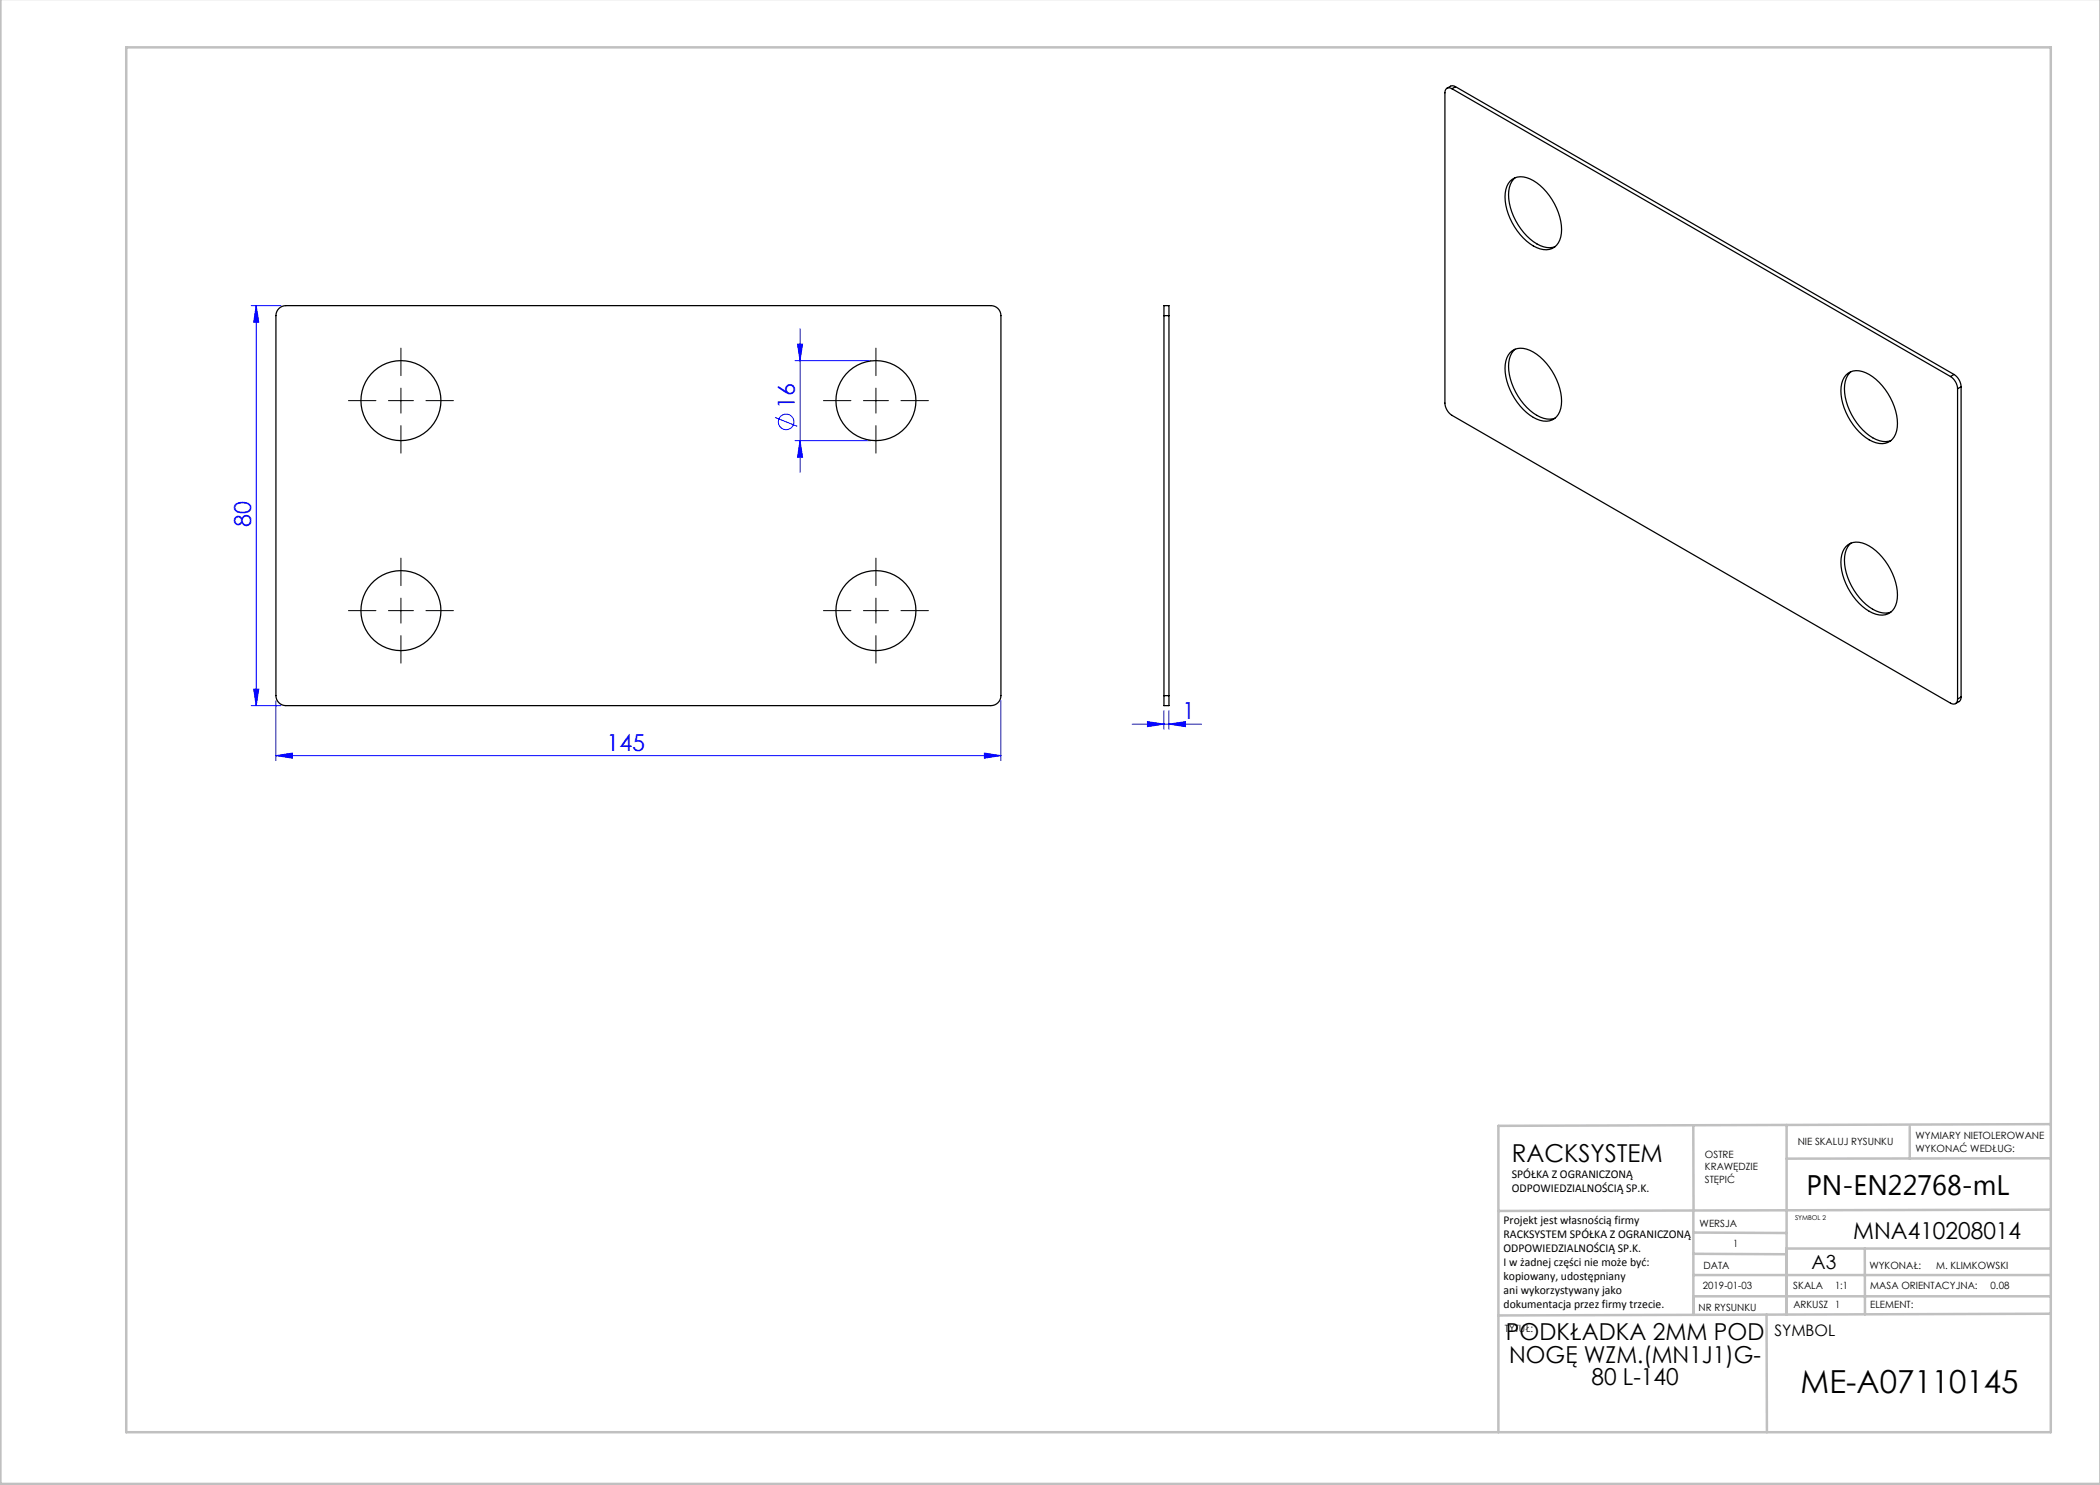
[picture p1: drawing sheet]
<svg xmlns="http://www.w3.org/2000/svg" width="420mm" height="297mm" viewBox="0 0 420 297" stroke-linecap="round" stroke-linejoin="round" font-family="sans-serif">
<g fill="none" stroke="#00f" stroke-width=".2">
<path d="M50.2 61.1h6M51.2 61.1l.6 3.3h-1.1zM51.2 61.1v80M159 72.1h15.2M159.5 68.8h1l-.5 3.3zM160 65.8v28.7M155 83.5l4.5 1.8M159 88.1h15.2M160 88.1l.5 3.3h-1zM50.7 137.8h1.1l-.6 3.3zM50.2 141.1h6M55.2 151.1l3.3-.5v1z"/>
<path d="M55.2 140.1v12M55.2 151.1h145M196.9 150.6l3.3 .5-3.3 .5zM200.2 140.1v12M226.4 144.8h13.9M229.5 144.3l3.3 .5-3.3 .5zM232.8 142.1v3.7M233.8 144.8l3.3-.5v1zM233.8 142.1v3.7"/>
<circle cx="157.2" cy="84.4" r="1.56"/>
</g>
<g fill="none" stroke="#c0c0c0" stroke-width=".5">
<path d="M.1 -.1v296.9h419.9M25.2 9.5h385v276.9h-385zM338.7 225.2v16.9M357.3 225v37.9M382 225.4v6.3M410.1 224.8l-110.4 .4v61.2M410.1 231.7h-52.8M338.7 259.3h71.5M338.7 255h71.5M338.7 250.8l18.6 .1M338.7 246.5l18.6 .1M338.7 242.1v20.9"/>
<path d="M373 249.7v13.2M410.1 241.9l-110.4 .3M410.2 249.7h-52.9v13.2M353.3 262.9l.1 23.5M410.2 262.7l-110.5 .4"/>
</g>
<g fill="none" stroke="#000" stroke-width=".2">
<path d="M80.2 69.6v5.5M80.2 77.6v5M175.2 69.6v5.5M175.2 77.6v5M69.7 80.1h5.5M77.7 80.1h5M80.2 85.1v5.5M85.2 80.1h5.5M164.7 80.1h5.5M172.7 80.1h5M175.2 85.1v5.5M180.2 80.1h5.5"/>
<path d="M80.2 111.6v5.5M80.2 119.6v5M175.2 111.6v5.5M175.2 119.6v5M69.7 122.1h5.5M77.7 122.1h5M80.2 127.1v5.5M85.2 122.1h5.5M164.7 122.1h5.5M172.7 122.1h5M175.2 127.1v5.5M180.2 122.1h5.5"/>
</g>
<g fill="#00f">
<path d="M55.2 151.1l3.3-.5v1zM196.9 150.6l3.3 .5-3.3 .5zM229.5 144.3l3.3 .5-3.3 .5zM233.8 144.8l3.3-.5v1z"/>
<path d="M50.7 137.8h1.1l-.6 3.3zM51.2 61.1l.6 3.3h-1.1z"/>
<path d="M159.5 68.8h1l-.5 3.3zM160 88.1l.5 3.3h-1z"/>
</g>
<g fill="none" stroke="#000" stroke-width=".25">
<path d="M290.4 17.7a.86 .86 0 0 0-1-.1 .86 .86 0 0 0-.4 1v62a3.1 3.1 0 0 0 1.4 2.5l99.7 57.5a.86 .86 0 0 0 1 .1 .86 .86 0 0 0 .4-.9M290.4 17.7l99.7 57.6M291.1 17.3l-.8-.1-.9 .4M291.1 17.3l-.7 .4M291.1 17.3l99.7 57.6M302 36.3a3.6 3.6 0 0 1 4.7-.2 12.3 12.3 0 0 1 5.6 10.6 3.2 3.2 0 0 1-5 2.8 12.1 12.1 0 0 1-6.3-10.9 4.2 4.2 0 0 1 1-2.3zM303 35.5a5.1 5.1 0 0 0-1.1 5.1 12.3 12.3 0 0 0 6.1 8.5 4 4 0 0 0 3 .2M55.8 61.7a2 2 0 0 1 1.4-.6h141a2 2 0 0 1 2 2v76a2 2 0 0 1-2 2h-141a2 2 0 0 1-2-2v-76a2 2 0 0 1 .6-1.4zM232.8 63.1v-2h1v2M232.8 63.1h1M232.8 63.1v76M233.8 63.1v76"/>
<path d="M302 70.5a3.6 3.6 0 0 1 4.7-.1 12.3 12.3 0 0 1 5.6 10.6 3.2 3.2 0 0 1-5 2.8 12.1 12.1 0 0 1-6.3-10.9 4.2 4.2 0 0 1 1-2.4zM303 69.8a5.1 5.1 0 0 0-1.1 5.1 12.3 12.3 0 0 0 6.1 8.5 4 4 0 0 0 3 .2M369.2 75a3.6 3.6 0 0 1 4.6-.1 12.3 12.3 0 0 1 5.7 10.6 3.2 3.2 0 0 1-5 2.8 12.1 12.1 0 0 1-6.3-10.9 4.1 4.1 0 0 1 1-2.4zM370.2 74.3a5.1 5.1 0 0 0-1.1 5.1 12.3 12.3 0 0 0 6.1 8.5 4 4 0 0 0 3 .2M390.1 75.3a3.1 3.1 0 0 1 1.4 2.5M390.8 74.9a3.1 3.1 0 0 1 1.4 2.4M390.8 74.9l-.7 .4M391.5 77.8v62M392.2 77.3l-.7 .5M392.2 77.3v62.1M369.2 109.3a3.6 3.6 0 0 1 4.6-.1 12.3 12.3 0 0 1 5.7 10.6 3.2 3.2 0 0 1-5 2.8 12.1 12.1 0 0 1-6.3-10.9 4.1 4.1 0 0 1 1-2.4zM370.2 108.6a5.1 5.1 0 0 0-1.1 5.1 12.3 12.3 0 0 0 6.1 8.5 4 4 0 0 0 3 .2"/>
<path d="M232.8 139.1v2h1v-2M232.8 139.1h1M392.2 139.4l-.2 .8-.9 .5M392.2 139.4l-.7 .4"/>
<circle cx="80.2" cy="80.1" r="8"/>
<circle cx="175.2" cy="80.1" r="8"/>
<circle cx="80.2" cy="122.1" r="8"/>
<circle cx="175.2" cy="122.1" r="8"/>
</g>
<text font-size="6.3" x="360.1" y="278.5">ME-A07110145</text>
<text font-size="5.6" x="361.3" y="239.1">PN-EN22768-mL</text>
<text font-size="4.9" x="302.4" y="232.4">RACKSYSTEM</text>
<g font-size="4.7" fill="#00f">
<text x="158.9" y="81.8" transform="rotate(-90 158.9 81.8)">16</text>
<text x="50.2" y="105.4" transform="rotate(-90 50.2 105.4)">80</text>
<text x="236.4" y="143.8">1</text>
<text x="121.3" y="150.1">145</text>
</g>
<g font-size="4.7">
<text x="370.6" y="247.8">MNA410208014</text>
<text x="301.2" y="268.1">PODKŁADKA 2MM POD</text>
<text x="301.8" y="272.6">NOGĘ WZM.(MN1J1)G-</text>
<text x="318.3" y="277.1">80 L-140</text>
</g>
<text font-size="3.9" x="362.3" y="253.8">A3</text>
<text font-size="3.2" x="354.9" y="267.2">SYMBOL</text>
<g font-size="2.4">
<text x="302.4" y="235.6">SPÓŁKA Z OGRANICZONĄ</text>
<text x="302.4" y="238.4">ODPOWIEDZIALNOŚCIĄ SP.K.</text>
<text x="300.7" y="244.7">Projekt jest własnością firmy</text>
<text x="300.7" y="247.5">RACKSYSTEM SPÓŁKA Z OGRANICZONĄ</text>
<text x="300.7" y="250.3">ODPOWIEDZIALNOŚCIĄ SP.K.</text>
<text x="300.7" y="253.1">I w żadnej części nie może być:</text>
<text x="300.7" y="256">kopiowany, udostępniany</text>
<text x="300.7" y="258.8">ani wykorzystywany jako</text>
<text x="300.7" y="261.6">dokumentacja przez firmy trzecie.</text>
</g>
<g font-size="2">
<text x="383.1" y="227.9">WYMIARY NIETOLEROWANE</text>
<text x="341" y="231.6">OSTRE</text>
<text x="359.5" y="228.9">NIE SKALUJ RYSUNKU</text>
<text x="383.1" y="230.4">WYKONAĆ WEDŁUG:</text>
<text x="341" y="234.1">KRAWĘDZIE</text>
<text x="341" y="236.6">STĘPIĆ</text>
<text x="339.9" y="245.4">WERSJA</text>
<text x="346.6" y="249.5">1</text>
<text x="340.6" y="257.7">2019-01-03</text>
<text x="340.7" y="253.8">DATA</text>
<text x="358.7" y="257.7">SKALA</text>
<text x="367" y="257.7">1:1</text>
<text x="373.9" y="253.8">WYKONAŁ:</text>
<text x="374.1" y="257.7">MASA ORIENTACYJNA:</text>
<text x="387.2" y="253.8">M. KLIMKOWSKI</text>
<text x="398.1" y="257.7">0.08</text>
<text x="339.7" y="262.3">NR RYSUNKU</text>
<text x="358.7" y="261.7">ARKUSZ 1</text>
<text x="374.1" y="261.7">ELEMENT:</text>
<text x="301" y="266.4">TYTUŁ:</text>
</g>
<text font-size="1.3" x="359" y="244">SYMBOL 2</text>
</svg>
